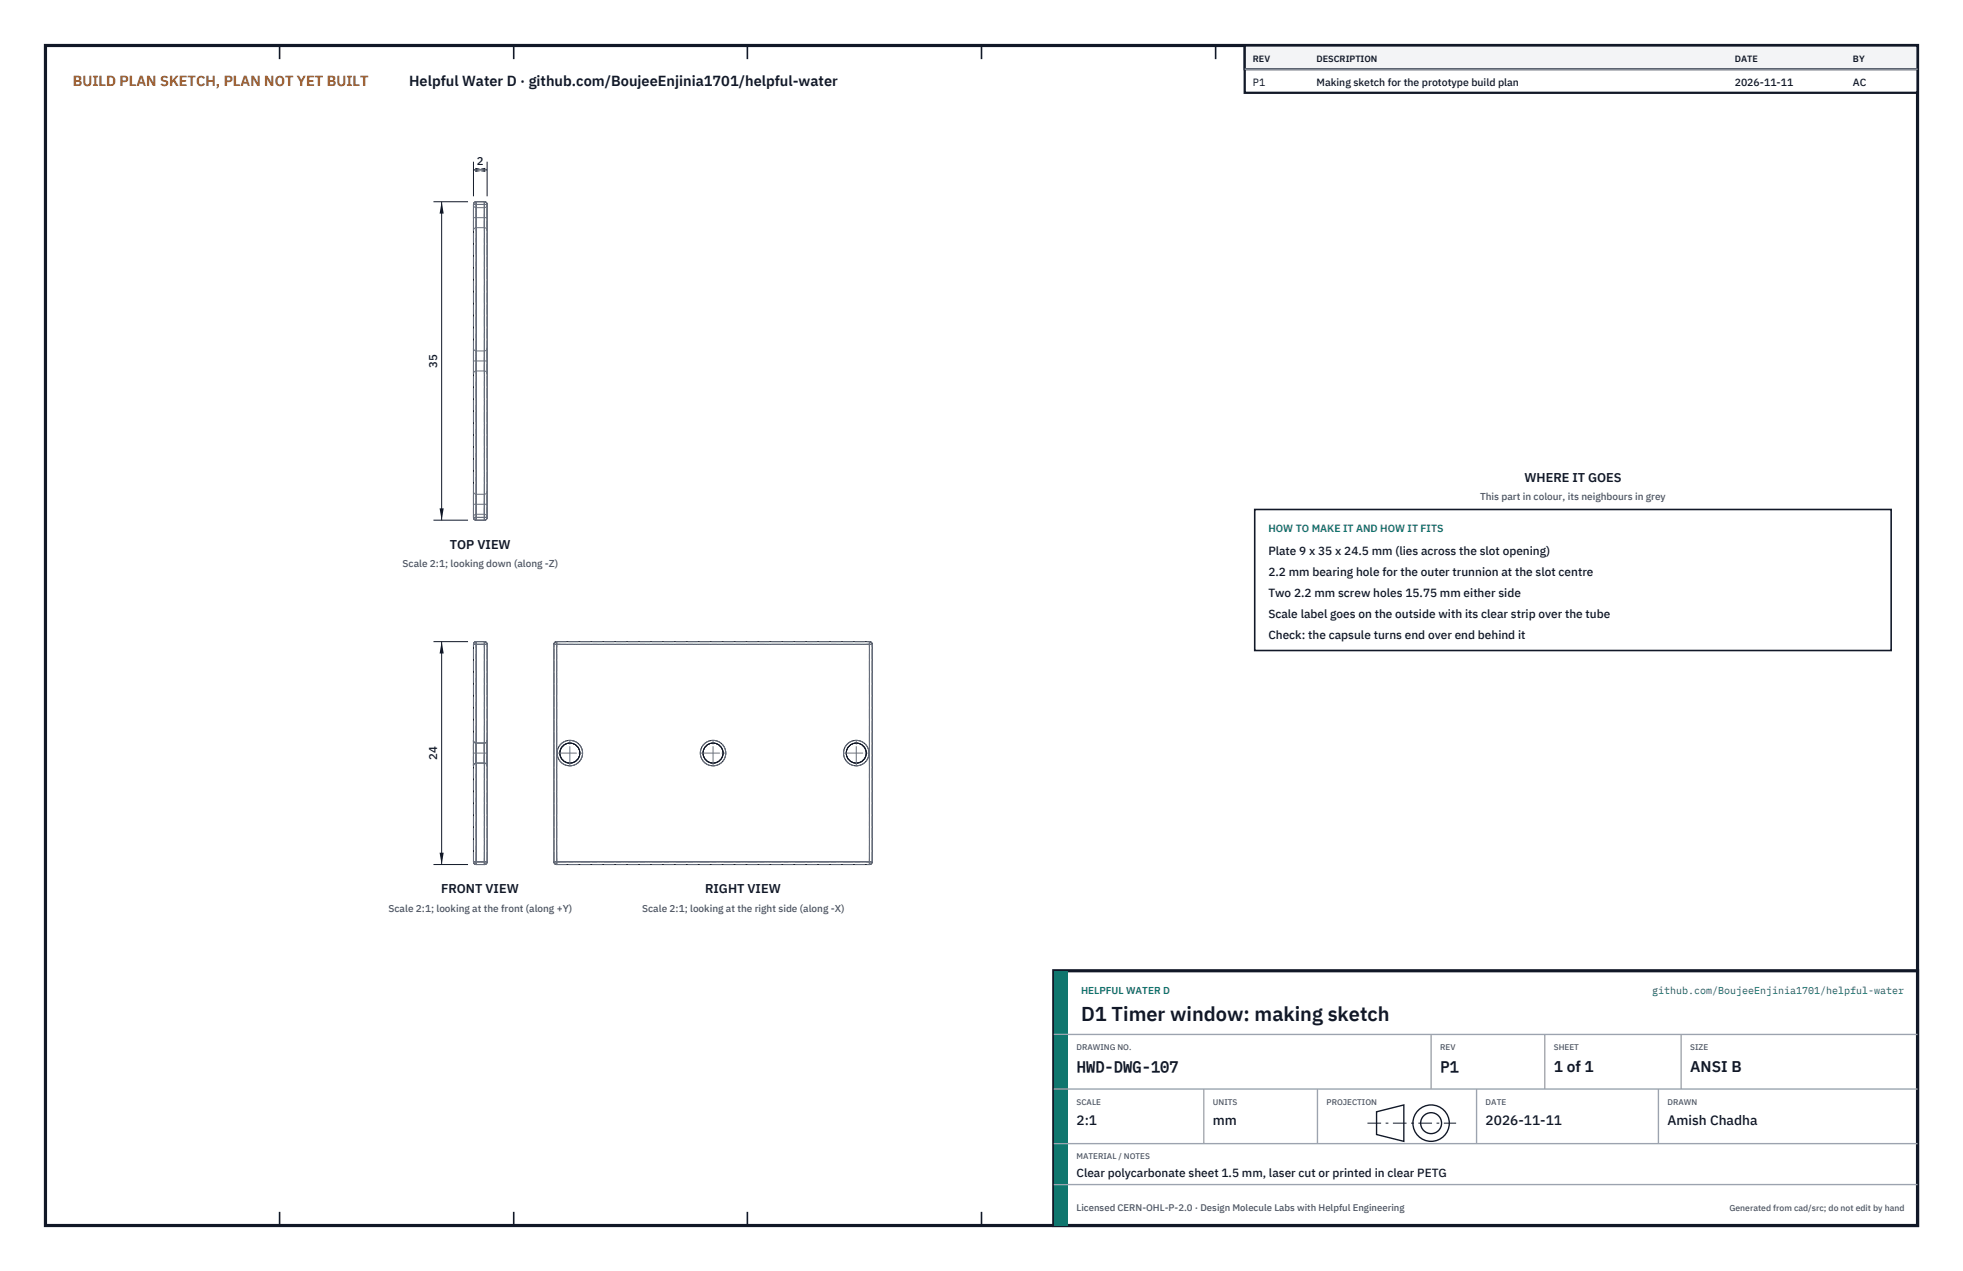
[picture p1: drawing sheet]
<svg xmlns="http://www.w3.org/2000/svg" width="432mm" height="279mm" viewBox="0 0 432 279" stroke-linecap="round" stroke-linejoin="round" font-family="sans-serif">
<path d="M10 10h411.8v259.4h-411.8z" fill="none" stroke="#111827" stroke-width=".7" stroke-linecap="butt"/>
<g fill="none" stroke="#111827" stroke-width=".35">
<path d="M61.5 10v3M113 10v3M164.4 10v3M215.9 10v3M267.4 10v3M318.9 10v3M370.3 10v3M61.5 266.4v3M113 266.4v3M164.4 266.4v3M215.9 266.4v3M267.4 266.4v3"/>
<path d="M318.9 266.4v3M370.3 266.4v3"/>
</g>
<g fill="none" stroke="#111727" stroke-width=".22">
<path d="M104.1 44.9h.6M104.1 44.9v68.8M104.7 44.3l-.4 .2-.2 .4M104.7 44.3v.6M104.7 44.9v68.8M104.7 44.3h1.8M104.7 44.9h1.8M106.5 44.3l.5 .2 .1 .4M106.5 44.3v.6M106.5 44.9h.6M106.5 44.9v68.8M107.1 44.9v68.8"/>
<path d="M104.1 113.7l.2 .5 .4 .1M104.1 113.7h.6M104.7 113.7v.6M104.7 114.3h1.8M104.7 113.7h1.8M106.5 113.7v.6M106.5 113.7h.6M107.1 113.7l-.1 .5-.5 .1M104.1 141.6h.6M104.1 141.6v47.8M104.7 141.1l-.4 .1-.2 .4M104.7 141.1v.5"/>
<path d="M104.7 141.1h1.8M104.7 141.6v47.8M104.7 141.6h1.8M106.5 141.1l.5 .1 .1 .4M106.5 141.1v.5M106.5 141.6h.6M106.5 141.6v47.8M107.1 141.6v47.8M121.9 141.6h.5M121.9 141.6v47.8M122.4 141.1l-.4 .1-.1 .4M122.4 141.1v.5"/>
<path d="M122.4 141.1h68.8M122.4 141.6h68.8M122.4 141.6v47.8M191.2 141.1l.5 .1 .2 .4M191.2 141.1v.5M191.2 141.6h.7M191.2 141.6v47.8M191.9 141.6v47.8M104.1 189.4l.2 .5 .4 .2M104.1 189.4h.6M104.7 189.4v.7M104.7 190.1h1.8"/>
<path d="M104.7 189.4h1.8M106.5 189.4v.7M106.5 189.4h.6M107.1 189.4l-.1 .5-.5 .2M121.9 189.4l.1 .5 .4 .2M121.9 189.4h.5M122.4 189.4v.7M122.4 190.1h68.8M122.4 189.4h68.8M191.2 189.4v.7M191.2 189.4h.7M191.9 189.4l-.2 .5-.5 .2"/>
<circle cx="125.3" cy="165.6" r="2.2"/>
<circle cx="125.4" cy="165.6" r="2.8"/>
<circle cx="156.8" cy="165.6" r="2.8"/>
<circle cx="156.9" cy="165.6" r="2.2"/>
<circle cx="188.3" cy="165.6" r="2.2"/>
<circle cx="188.4" cy="165.6" r="2.8"/>
</g>
<g fill="none" stroke="#6a7180" stroke-width=".22" stroke-dasharray="2.1 .5">
<path d="M104.1 47.8v-2.8M104.1 45v5.6M104.1 50.6v-2.8M104.1 44.9h.6M104.7 44.3l-.4 .2-.2 .4M104.7 44.3h1.8M104.7 45.6l-.4-.1-.2-.5M104.7 50l-.4 .2-.2 .4M104.7 50h1.8M104.7 45.6h1.8M104.7 47.8v-2.2M104.7 45.6v4.4"/>
<path d="M104.7 50v-2.2M104.7 44.9h1.8M104.7 44.3v.6M106.5 45.6l.5-.1 .1-.5M106.5 50l.5 .2 .1 .4M106.5 47.8v-2.2M106.5 45.6v4.4M106.5 50v-2.2M106.5 44.9v-.6M107.1 47.8v-2.8M107.1 45v5.6M107.1 50.6v-2.8"/>
<path d="M107.1 44.9l-.1-.4-.5-.2M107.1 44.9h-.6M104.1 79.3v-2.8M104.1 76.5v5.6M104.7 77.1l-.4-.1-.2-.5M104.7 77.1h1.8M104.7 79.3v-2.2M104.7 77.1v4.4M106.5 77.1l.5-.1 .1-.5M106.5 79.3v-2.2M106.5 77.1v4.4M107.1 79.3v-2.8"/>
<path d="M107.1 76.5v5.6M104.1 82.1v-2.8M104.7 81.5l-.4 .2-.2 .4M104.7 81.5h1.8M104.7 81.5v-2.2M106.5 81.5l.5 .2 .1 .4M106.5 81.5v-2.2M107.1 82.1v-2.8M104.1 113.7v-68.8M104.1 110.8v-2.8M104.1 108v5.6M104.1 113.6v-2.8"/>
<path d="M104.1 113.7l.2 .5 .4 .1M104.7 114.3h1.8M104.7 108.6l-.4-.1-.2-.5M104.7 113l-.4 .2-.2 .4M104.7 113h1.8M104.7 108.6h1.8M104.7 113.7h-.6M104.7 113.7v-68.8M104.7 110.8v-2.2M104.7 108.6v4.4M104.7 113v-2.2M104.7 113.7v.6"/>
<path d="M104.7 113.7h1.8M106.5 108.6l.5-.1 .1-.5M106.5 113l.5 .2 .1 .4M106.5 113.7v-68.8M106.5 110.8v-2.2M106.5 108.6v4.4M106.5 113v-2.2M106.5 114.3v-.6M107.1 113.7v-68.8M107.1 110.8v-2.8M107.1 108v5.6M107.1 113.6v-2.8"/>
<path d="M107.1 113.7l-.1 .5-.5 .1M107.1 113.7h-.6M104.1 141.6l.2-.4 .4-.1M104.7 141.1h1.8M104.7 141.6h-.6M104.7 141.6v-.5M104.7 141.6h1.8M106.5 141.1v.5M107.1 141.6l-.1-.4-.5-.1M107.1 141.6h-.6M122.4 141.1h68.8M122.4 141.1l-.4 .1-.1 .4"/>
<path d="M122.4 141.6h68.8M122.4 141.6h-.5M122.4 141.1v.5M191.2 141.6v-.5M191.9 141.6l-.2-.4-.5-.1M191.9 141.6h-.7M104.1 168.4v-5.6M104.1 162.8v5.6M104.1 168.4a.6 .6 0 0 1 .6-.6M104.7 167.8h1.8M104.7 163.3l-.4-.1-.2-.4M104.7 163.3h1.8"/>
<path d="M104.7 167.8v-4.5M104.7 163.3v4.5M106.5 167.8a.6 .6 0 0 1 .6 .6M106.5 163.3l.5-.1 .1-.4M106.5 167.8v-4.5M106.5 163.3v4.5M107.1 168.4v-5.6M107.1 162.8v5.6M104.1 189.4v-47.8M104.1 189.4l.2 .5 .4 .2M104.7 190.1h1.8M104.7 189.4h-.6"/>
<path d="M104.7 189.4v-47.8M104.7 189.4v.7M104.7 189.4h1.8M106.5 189.4v-47.8M106.5 190.1v-.7M107.1 189.4v-47.8M107.1 189.4l-.1 .5-.5 .2M107.1 189.4h-.6M121.9 189.4v-47.8M122.4 190.1h68.8M122.4 190.1l-.4-.2-.1-.5M122.4 189.4v-47.8"/>
<path d="M122.4 189.4h68.8M122.4 189.4h-.5M122.4 190.1v-.7M191.2 189.4v-47.8M191.2 189.4v.7M191.9 189.4v-47.8M191.9 189.4l-.2 .5-.5 .2M191.9 189.4h-.7"/>
<circle cx="125.4" cy="165.6" r="2.8"/>
<circle cx="156.8" cy="165.6" r="2.8"/>
<circle cx="188.4" cy="165.6" r="2.8"/>
</g>
<g fill="none" stroke="#6a7180" stroke-width=".22" stroke-dasharray="4.2 .5 0 .5">
<path d="M104.1 47.8h3M104.1 44.9h1.4M104.5 44.9h2.3M104.7 45.7v-1.4M105.8 44.9h1.3M106.5 45.7v-1.4M104.1 79.3h3M104.1 113.7h1.4M104.1 110.8h3M104.5 113.7h2.3M104.7 114.3v-1.3M104.7 114.3v-70"/>
<path d="M105.8 113.7h1.3M106.5 114.3v-1.3M106.5 114.3v-70M104.1 141.6h1.4M104.5 141.6h2.3M104.7 142.4v-1.3M105.8 141.6h1.3M106.5 142.4v-1.3M121.9 141.6h1.3M121.9 141.6h70M122.4 142.4v-1.3M190.5 141.6h1.4"/>
<path d="M191.2 142.4v-1.3M104.1 165.6h3M122.6 165.6h5.5M125.4 168.3v-5.5M154.1 165.6h5.5M156.8 168.3v-5.5M185.6 165.6h5.5M188.4 168.3v-5.5M104.1 189.4h1.4M104.5 189.4h2.3M104.7 190.1v-1.4M104.7 190.1v-49"/>
<path d="M105.8 189.4h1.3M106.5 190.1v-1.4M106.5 190.1v-49M121.9 189.4h1.3M121.9 189.4h70M122.4 190.1v-1.4M122.4 190.1v-49M190.5 189.4h1.4M191.2 190.1v-1.4M191.2 190.1v-49"/>
</g>
<path d="M104.1 35.6v7.6M104.1 37.4h3M107.1 35.6v7.6" fill="none" stroke="#111827" stroke-width=".22"/>
<path d="M104.1 37.4l2.6-.5v.9zM104.5 36.9v.9l2.6-.4z" fill="#111827"/>
<path d="M95.4 44.3h7.6M97.2 44.3v70M95.4 114.3h7.6" fill="none" stroke="#111827" stroke-width=".22"/>
<path d="M97.2 44.3l-.5 2.6h.9zM96.7 111.7h.9l-.4 2.6z" fill="#111827"/>
<path d="M95.4 141.1h7.6M97.2 141.1v48.9M95.4 190h7.6" fill="none" stroke="#111827" stroke-width=".22"/>
<path d="M97.2 141.1l-.5 2.6h.9zM96.7 187.4h.9l-.4 2.6z" fill="#111827"/>
<path d="M276 112h140v31h-140z" fill="#fff" stroke="#111827" stroke-width=".35"/>
<path d="M273.8 10h148v10.4h-148z" fill="#fff" stroke="#111827" stroke-width=".5"/>
<path d="M273.8 10h148v5.2h-148z" fill="#f3f4f6" stroke="#111827" stroke-width=".5"/>
<path d="M273.8 15.2h148" fill="none" stroke="#9ca3af" stroke-width=".3"/>
<path d="M231.8 213.4h190v56h-190z" fill="#fff" stroke="#111827" stroke-width=".7" stroke-linecap="butt"/>
<path d="M231.8 213.4h3v56h-3z" fill="#0f766e"/>
<path d="M231.8 227.4h190M231.8 239.4h190M264.8 239.4v12M289.8 239.4v12M314.8 227.4v12M324.8 239.4v12M339.8 227.4v12M364.8 239.4v12M369.8 227.4v12M231.8 251.4h190M231.8 260.4h190" fill="none" stroke="#9ca3af" stroke-width=".3"/>
<g fill="none" stroke="#111827" stroke-width=".3">
<path d="M302.8 244.4l6-1.5v8l-6-1.5z"/>
<circle cx="314.8" cy="246.9" r="4"/>
<circle cx="314.8" cy="246.9" r="2.3"/>
</g>
<path d="M300.8 246.9h19.5" fill="none" stroke="#111827" stroke-width=".22" stroke-dasharray="3 1 .6 1" stroke-linecap="butt"/>
<text font-size="4.4" fill="#111827" x="237.8" y="224.4">D1 Timer window: making sketch</text>
<g font-size="3.4" fill="#111827">
<text x="236.8" y="235.6">HWD-DWG-107</text>
<text x="316.8" y="235.6">P1</text>
<text x="341.8" y="235.6">1 of 1</text>
<text x="371.8" y="235.6">ANSI B</text>
</g>
<text font-size="3.2" fill="#b45309" x="16" y="19">BUILD PLAN SKETCH, PLAN NOT YET BUILT</text>
<text font-size="3.2" fill="#111827" x="90" y="19">Helpful Water D · github.com/BoujeeEnjinia1701/helpful-water</text>
<g font-size="3" fill="#111827">
<text x="236.8" y="247.2">2:1</text>
<text x="266.8" y="247.2">mm</text>
<text x="326.8" y="247.2">2026-11-11</text>
<text x="366.8" y="247.2">Amish Chadha</text>
</g>
<g font-size="2.8" fill="#111827">
<text x="335.3" y="106">WHERE IT GOES</text>
<text x="99" y="120.7">TOP VIEW</text>
<text x="97" y="196.4">FRONT VIEW</text>
<text x="155.1" y="196.4">RIGHT VIEW</text>
</g>
<g font-size="2.6" fill="#111827">
<text x="279" y="122">Plate 9 x 35 x 24.5 mm (lies across the slot opening)</text>
<text x="279" y="126.6">2.2 mm bearing hole for the outer trunnion at the slot centre</text>
<text x="279" y="131.2">Two 2.2 mm screw holes 15.75 mm either side</text>
<text x="279" y="135.8">Scale label goes on the outside with its clear strip over the tube</text>
<text x="279" y="140.4">Check: the capsule turns end over end behind it</text>
<text x="236.8" y="258.8">Clear polycarbonate sheet 1.5 mm, laser cut or printed in clear PETG</text>
</g>
<g font-size="2.5" fill="#111827">
<text x="104.9" y="36.3">2</text>
<text x="96.1" y="80.8" transform="rotate(-90 96.1 80.8)">35</text>
<text x="96.1" y="167.1" transform="rotate(-90 96.1 167.1)">24</text>
</g>
<g font-size="2.3" fill="#111827">
<text x="275.6" y="18.8">P1</text>
<text x="289.6" y="18.8">Making sketch for the prototype build plan</text>
<text x="381.6" y="18.8">2026-11-11</text>
<text x="407.6" y="18.8">AC</text>
</g>
<text font-size="2.3" fill="#0f766e" x="279" y="117">HOW TO MAKE IT AND HOW IT FITS</text>
<g font-size="2.2" fill="#4b5563">
<text x="325.6" y="110">This part in colour, its neighbours in grey</text>
<text x="88.6" y="124.7">Scale 2:1; looking down (along -Z)</text>
<text x="85.5" y="200.4">Scale 2:1; looking at the front (along +Y)</text>
<text x="141.3" y="200.4">Scale 2:1; looking at the right side (along -X)</text>
</g>
<g font-size="2.2" fill="#0f766e">
<text x="237.8" y="218.4">HELPFUL WATER D</text>
<text x="363.4" y="218.4">github.com/BoujeeEnjinia1701/helpful-water</text>
</g>
<text font-size="2.1" fill="#4b5563" x="236.8" y="266.2">Licensed CERN-OHL-P-2.0 · Design Molecule Labs with Helpful Engineering</text>
<g font-size="2" fill="#111827">
<text x="275.6" y="13.6">REV</text>
<text x="289.6" y="13.6">DESCRIPTION</text>
<text x="381.6" y="13.6">DATE</text>
<text x="407.6" y="13.6">BY</text>
</g>
<text font-size="1.9" fill="#4b5563" x="380.4" y="266.2">Generated from cad/src; do not edit by hand</text>
<g font-size="1.8" fill="#4b5563">
<text x="236.8" y="230.8">DRAWING NO.</text>
<text x="316.8" y="230.8">REV</text>
<text x="341.8" y="230.8">SHEET</text>
<text x="371.8" y="230.8">SIZE</text>
<text x="236.8" y="242.8">SCALE</text>
<text x="266.8" y="242.8">UNITS</text>
<text x="291.8" y="242.8">PROJECTION</text>
<text x="326.8" y="242.8">DATE</text>
<text x="366.8" y="242.8">DRAWN</text>
<text x="236.8" y="254.8">MATERIAL / NOTES</text>
</g>
</svg>
